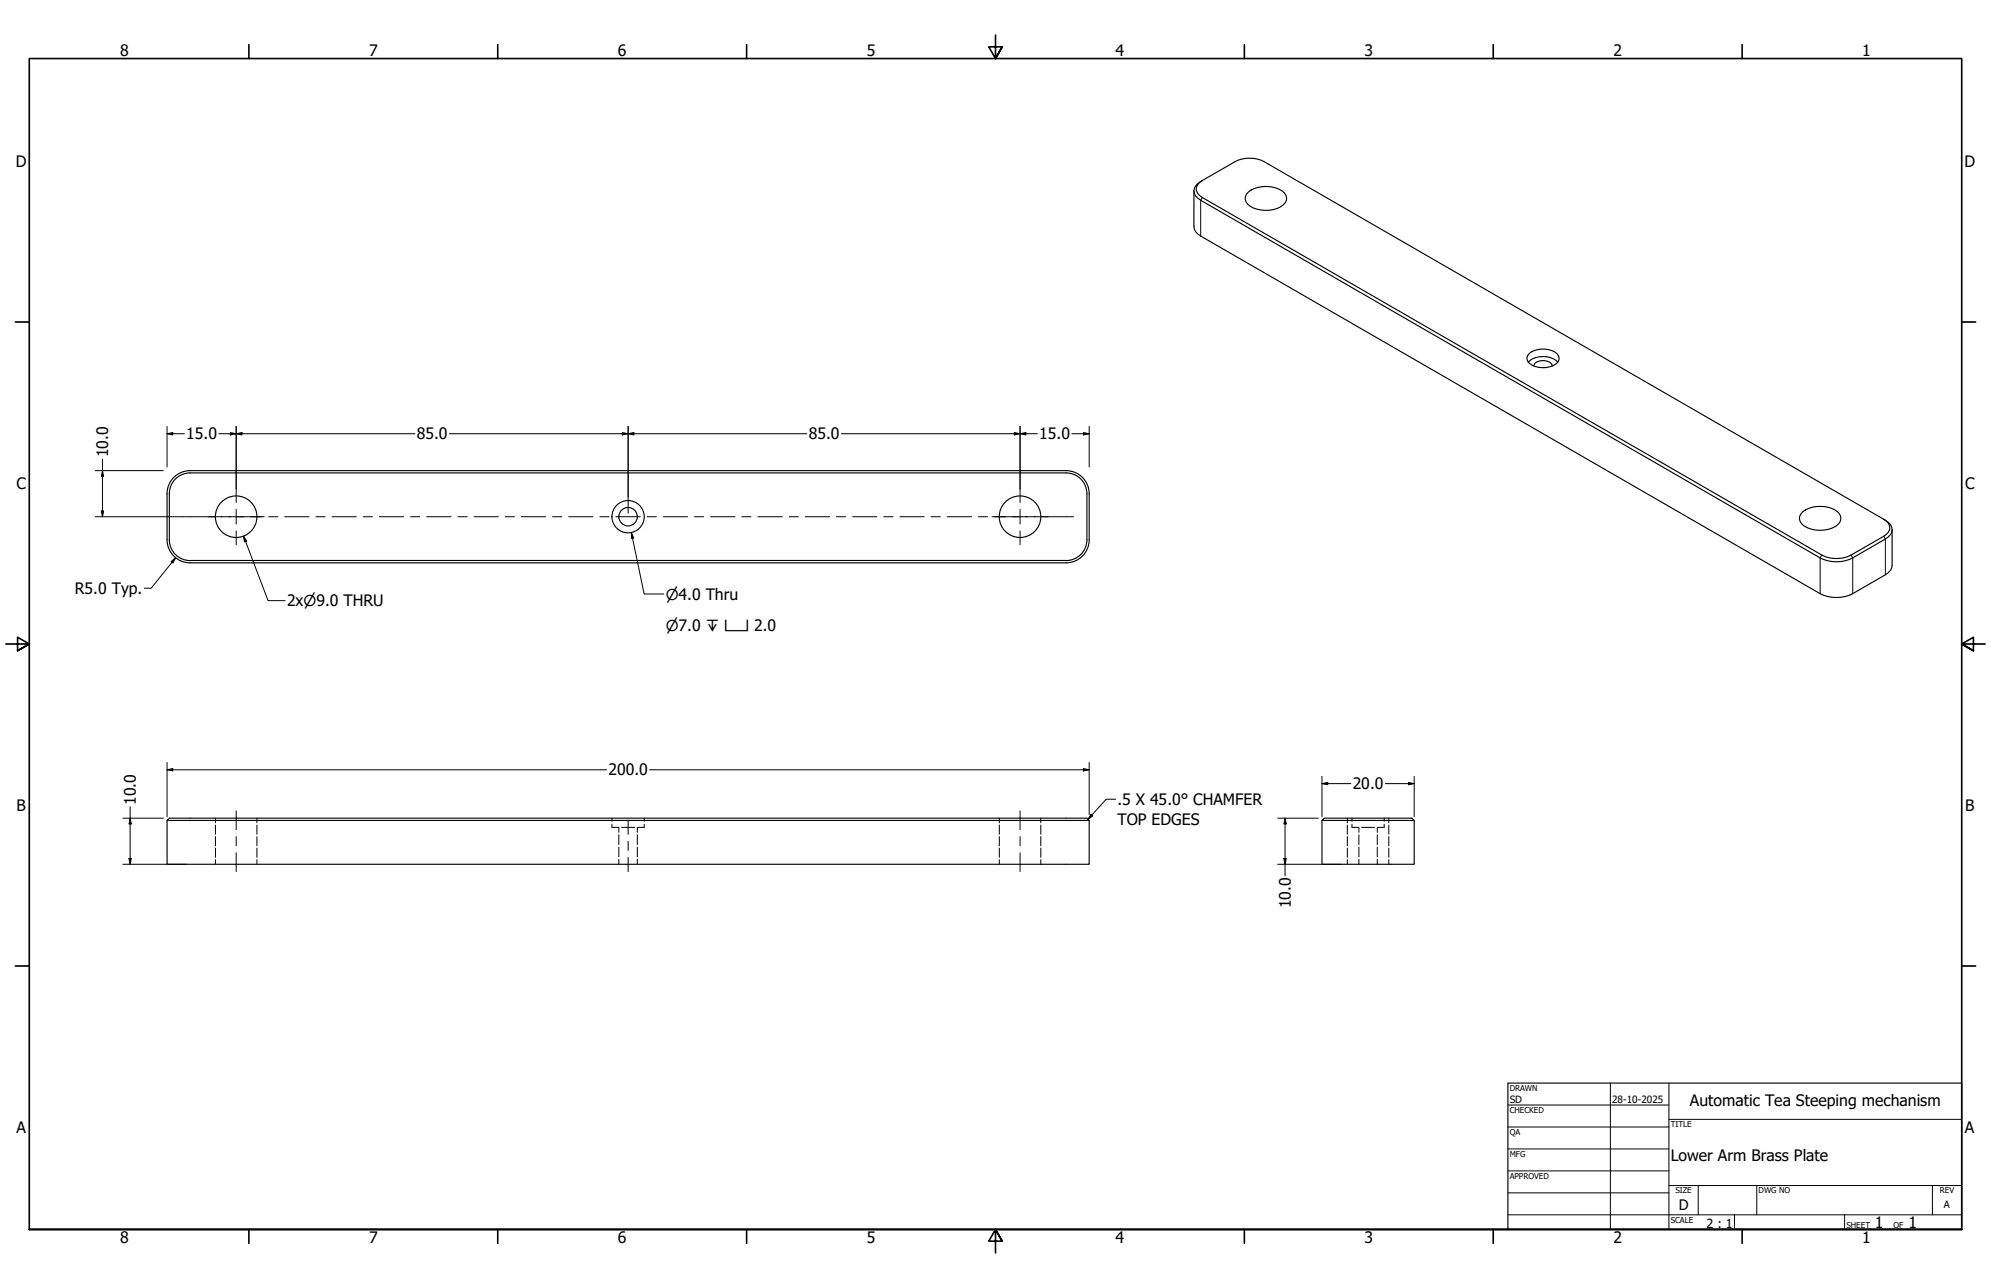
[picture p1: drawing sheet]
<svg xmlns="http://www.w3.org/2000/svg" width="864mm" height="559mm" viewBox="0 0 864 559" stroke-linecap="round" stroke-linejoin="round" font-family="sans-serif">
<!-- layer: Visible (ANSI) -->
<g fill="none" stroke="#000" stroke-width=".49">
<path d="M519.6 79.6l16.1-9.4a14 14 0 0 1 12.7 0l268.7 155.1a4.7 4.7 0 0 1 2.9 6.7l-2.2 1.9-14.2 8.1a15.6 15.6 0 0 1-14.1 0l-268.7-155.1a4.2 4.2 0 0 1-1.2-7.3zM521.5 78.3a3.9 3.9 0 0 0-2.6 3.7 3.9 3.9 0 0 0 2.6 3.7l268.7 155.1a14 14 0 0 0 12.7 0l14.2-8.1a3.9 3.9 0 0 0 2.6-3.7 3.9 3.9 0 0 0-2.6-3.7M517.9 82.8v15.5a4.9 4.9 0 0 0 2.9 4.1l268.7 155.2a15.9 15.9 0 0 0 14.1 0l14.2-8.2a4.9 4.9 0 0 0 2.9-4.1v-15.5M541.5 83.3a12.9 12.9 0 0 1 15.6 .4 3.7 3.7 0 0 1-1.7 6 13.3 13.3 0 0 1-14.3-1.3 3.4 3.4 0 0 1 .4-5.1zM662.9 157.1a9.7 9.7 0 0 1 12.8 0M663.3 153.4a10.1 10.1 0 0 1 12.2 .2 3.1 3.1 0 0 1-1.9 5 9.8 9.8 0 0 1-10.8-1.6 2.6 2.6 0 0 1 .5-3.6zM665.3 158.8a3.8 3.8 0 0 1 4.6-2.3 3.4 3.4 0 0 1 3.4 2.3M75 207.5l1.7-1.5 2.1-1.1 3.6-.7h380a10 10 0 0 1 10 10v20a10 10 0 0 1-10 10h-379.9a10 10 0 0 1-10-10v-21.3l.6-2.3zM782 222a13 13 0 0 1 15.5 .5 3.8 3.8 0 0 1-1.6 6.1 13.3 13.3 0 0 1-14.4-1.3 3.5 3.5 0 0 1 .5-5.3zM82.4 243.2h380.1M82.5 243.2a9 9 0 0 1-9.1-9v-20a9 9 0 0 1 9-9h380a9 9 0 0 1 9.1 9v20a9 9 0 0 1-9.1 9M72.5 356l.9-1h398.1l.9 1z"/>
<path d="M72.5 356v19h399.9v-19M573.4 356v19h40v-19M574.4 355h38l1 1h-40z"/>
<circle cx="102.4" cy="224.2" r="9"/>
<circle cx="272.4" cy="224.2" r="4"/>
<circle cx="272.4" cy="224.2" r="7"/>
<circle cx="442.4" cy="224.2" r="9"/>
</g>
<!-- layer: Hidden (ANSI) -->
<g fill="none" stroke="#000" stroke-width=".43">
<path d="M93.5 355v2M93.5 358v3.9M111.4 355v2M111.4 358v3.9M265.4 357.6v1.4h2.9M265.4 355v1.3M268.4 359v2.1M269.6 359h5.6M276.4 359v2.1M279.4 357.6v1.4h-2.8M279.4 355v1.3M433.5 355v2"/>
<path d="M433.5 358v3.9M451.4 355v2M451.4 358v3.9M584.4 355v2M584.4 358v3.9M586.4 357.6v1.4h2.8M586.4 355v1.3M589.4 359v2.1M590.6 359h5.6M597.4 359v2.1M600.4 357.6v1.4h-2.8M600.4 355v1.3"/>
<path d="M602.4 355v2M602.4 358v3.9M93.5 363v4M93.5 367.9v4.1M93.5 373v2M111.4 363v4M111.4 367.9v4.1M111.4 373v2M268.4 362.2v4.2M268.4 367.5v4.3M268.4 372.8v2.2M276.4 362.2v4.2"/>
<path d="M276.4 367.5v4.3M276.4 372.8v2.2M433.5 363v4M433.5 367.9v4.1M433.5 373v2M451.4 363v4M451.4 367.9v4.1M451.4 373v2M584.4 363v4M584.4 367.9v4.1M584.4 373v2M589.4 362.2v4.2"/>
<path d="M589.4 367.5v4.3M589.4 372.8v2.2M597.4 362.2v4.2M597.4 367.5v4.3M597.4 372.8v2.2M602.4 363v4M602.4 367.9v4.1M602.4 373v2"/>
</g>
<!-- layer: Visible Narrow (ANSI) -->
<path d="M521.5 85.7l-.7 1.2v15.5M817.1 232.7l.7 1.2v15.5M790.2 240.8l-.7 1.2v15.6M802.9 240.8l.7 1.2v15.6" fill="none" stroke="#000" stroke-width=".43"/>
<!-- layer: Border (ANSI) -->
<g fill="none" stroke="#000" stroke-width=".71">
<path d="M107.9 19.4v6M215.9 19.4v6M323.8 19.4v6M431.8 15.2v10.2l-2.9-5.1h5.8l-2.9 5.1 2.9-5.1M539.8 19.4v6M647.7 19.4v6M755.6 19.4v6M6.7 139.7h6M850.9 139.7h6M2.5 279.4h10.2l-5.1-2.9v5.8l5.1-2.9-5.1 2.9M861.1 279.4h-10.2l5.1-2.9v5.8l-5.1-2.9 5.1 2.9M6.7 419.1h6"/>
<path d="M850.9 419.1h6M12.7 533.4v-508h838.2v508h-838.2h838.2M107.9 533.4v6M215.9 533.4v6M323.8 533.4v6M434.7 538.5l-2.9-5.1 2.9 5.1h-5.8l2.9-5.1v10.2M539.8 533.4v6M647.7 533.4v6M755.6 533.4v6"/>
</g>
<!-- layer: Title (ANSI) -->
<g fill="none" stroke="#000" stroke-width=".43">
<path d="M654 479.4h69.9M698.5 469.9v63.5M723.9 469.9v63.5M654 488.9h69.9M654 498.5h69.9M723.9 485.6h127M654 508h69.9M654 517.5h69.9M723.9 514.3h127M736.6 514.3v12.7M762 514.3v12.7M838.2 514.3v12.7"/>
<path d="M654 527h196.9M752.3 527v6.4M800.1 527v6.4"/>
</g>
<path d="M654 469.9h196.9v63.5h-196.9z" fill="none" stroke="#000" stroke-width=".49"/>
<!-- layer: Centerline (ANSI) -->
<g fill="none" stroke="#000" stroke-width=".43">
<path d="M79.3 224.2h13.7M96 224.2h4M103 224.2h10.5M116.5 224.2h4M123.5 224.2h10.6M137 224.2h4M144 224.2h10.6M157.6 224.2h3.9M164.5 224.2h10.6M178.1 224.2h4M185.1 224.2h10.5M198.6 224.2h4"/>
<path d="M205.6 224.2h10.5M219.1 224.2h4M226.1 224.2h10.6M239.7 224.2h4M246.7 224.2h10.5M260.2 224.2h4M267.2 224.2h10.5M280.7 224.2h4M287.7 224.2h10.5M301.2 224.2h4M308.2 224.2h10.6M321.8 224.2h4"/>
<path d="M328.8 224.2h10.5M342.3 224.2h4M349.3 224.2h10.5M362.8 224.2h4M369.8 224.2h10.5M383.3 224.2h4M390.3 224.2h10.6M403.9 224.2h3.9M410.8 224.2h10.6M424.4 224.2h4M431.4 224.2h10.5M444.9 224.2h4"/>
<path d="M451.9 224.2h13.7M102.4 351.8v8.2M272.5 355.8v6.2M442.5 351.8v8.2M102.4 363v4M102.4 370v8.1M272.5 365v4M272.5 372v6.1M442.5 363v4M442.5 370v8.1"/>
</g>
<!-- layer: Center Mark (ANSI) -->
<path d="M102.4 212v6M442.5 212v6M90.3 224.2h6M99.3 224.2h6.3M102.4 221v6.4M102.4 230.4v6M108.6 224.2h6M430.3 224.2h6M439.3 224.2h6.3M442.5 221v6.4M442.5 230.4v6M448.6 224.2h6" fill="none" stroke="#000" stroke-width=".43"/>
<!-- layer: Dimension (ANSI) -->
<g fill="none" stroke="#000" stroke-width=".43">
<path d="M44.4 199.2v25M72.5 188.2l2.4-.5v1zM72.5 188.2h7.5M72.5 185v17.6M94.9 188.2h85.1M99.9 187.7l2.5 .5-2.5 .5zM102.4 188.2l2.6-.5v1zM102.4 185v27M194.9 188.2h155.1M269.9 187.7l2.6 .5-2.6 .5zM272.5 188.2l2.5-.5v1zM272.5 185v37.6"/>
<path d="M364.9 188.2h85.1M439.9 187.7l2.6 .5-2.6 .5zM442.5 188.2l2.5-.5v1zM442.5 185v27M464.9 188.2h7.5M469.9 187.7l2.5 .5-2.5 .5zM472.4 185v17.6M41.3 204.2h29.5M44.4 204.2l.5 2.5h-.9zM41.3 224.2h38M44 221.7h.9l-.5 2.5zM273.9 231l.9 2.4-.9 .2z"/>
<path d="M273.9 231l5.5 26.7h8.5M74.2 243.6l2-1.6-1.2 2.2zM76.2 242l-10.6 13.2h-3M72.5 334l2.4-.6v1.1zM72.5 330.8v23.6M72.5 334h190.6M281.8 334h190.6M469.9 333.4l2.5 .6-2.5 .5zM472.4 330.8v22.6M573.4 340l2.5-.6v1.1zM573.4 340h12.5M573.4 336.8v17.6"/>
<path d="M600.9 340h12.5M610.9 339.4l2.5 .6-2.5 .5zM613.4 336.8v17.6M53.3 355h17.5M56.4 355l.5 2.5h-.9zM56.4 350v25M554.2 355h17.6M557.4 355l.5 2.5h-1zM557.4 355v24.9M53.3 375h27.6M56 372.5h.9l-.5 2.5zM554.2 375h27.6"/>
<path d="M556.9 372.5h1l-.5 2.5z"/>
</g>
<g fill="#000">
<path d="M72.5 188.2l2.4-.5v1z" fill-rule="evenodd"/>
<path d="M99.9 187.7l2.5 .5-2.5 .5z" fill-rule="evenodd"/>
<path d="M102.4 188.2l2.6-.5v1z" fill-rule="evenodd"/>
<path d="M269.9 187.7l2.6 .5-2.6 .5z" fill-rule="evenodd"/>
<path d="M272.5 188.2l2.5-.5v1z" fill-rule="evenodd"/>
<path d="M439.9 187.7l2.6 .5-2.6 .5z" fill-rule="evenodd"/>
<path d="M442.5 188.2l2.5-.5v1z" fill-rule="evenodd"/>
<path d="M469.9 187.7l2.5 .5-2.5 .5z" fill-rule="evenodd"/>
<path d="M44.4 204.2l.5 2.5h-.9z" fill-rule="evenodd"/>
<path d="M44 221.7h.9l-.5 2.5z" fill-rule="evenodd"/>
<path d="M273.9 231l.9 2.4-.9 .2z" fill-rule="evenodd"/>
<path d="M74.2 243.6l2-1.6-1.2 2.2z" fill-rule="evenodd"/>
<path d="M72.5 334l2.4-.6v1.1z" fill-rule="evenodd"/>
<path d="M469.9 333.4l2.5 .6-2.5 .5z" fill-rule="evenodd"/>
<path d="M573.4 340l2.5-.6v1.1z" fill-rule="evenodd"/>
<path d="M56.4 355l.5 2.5h-.9z" fill-rule="evenodd"/>
<path d="M557.4 355l.5 2.5h-1z" fill-rule="evenodd"/>
<path d="M610.9 339.4l2.5 .6-2.5 .5z" fill-rule="evenodd"/>
<path d="M56 372.5h.9l-.5 2.5z" fill-rule="evenodd"/>
<path d="M556.9 372.5h1l-.5 2.5z" fill-rule="evenodd"/>
</g>
<!-- layer: Symbol (ANSI) -->
<path d="M105.6 232.6l1.4 2.2-1 .3zM105.6 232.6l10.7 28h7.4M473.3 353.3l.7 .6-2.1 1.6zM483.9 346.7h-4.1l-7.9 8.8" fill="none" stroke="#000" stroke-width=".43"/>
<g fill="#000">
<path d="M105.6 232.6l1.4 2.2-1 .3z" fill-rule="evenodd"/>
<path d="M473.3 353.3l.7 .6-2.1 1.6z" fill-rule="evenodd"/>
</g>
<g font-size="6.8">
<text x="52.1" y="24.4">8</text>
<text x="160.1" y="24.4">7</text>
<text x="268" y="24.4">6</text>
<text x="376" y="24.4">5</text>
<text x="483.9" y="24.4">4</text>
<text x="591.9" y="24.4">3</text>
<text x="699.8" y="24.4">2</text>
<text x="807.8" y="24.4">1</text>
<text x="6.8" y="72.4">D</text>
<text x="852.1" y="72.4">D</text>
<text x="80.8" y="190.7">15.0</text>
<text x="180.8" y="190.7">85.0</text>
<text x="350.8" y="190.7">85.0</text>
<text x="450.8" y="190.7">15.0</text>
<text x="47" y="198.4" transform="rotate(-90 47 198.4)">10.0</text>
<text x="7.1" y="212.1">C</text>
<text x="852.3" y="212.1">C</text>
<text x="32.5" y="257.7">R5.0 Typ.</text>
<text x="124.5" y="263.1">2x⌀9.0 THRU</text>
<text x="263.9" y="336.4">200.0</text>
<text x="586.7" y="342.5">20.0</text>
<text x="7.2" y="351.8">B</text>
<text x="58.9" y="349.2" transform="rotate(-90 58.9 349.2)">10.0</text>
<text x="484.7" y="349.2">.5 X 45.0° CHAMFER</text>
<text x="852.4" y="351.8">B</text>
<text x="484.7" y="358">TOP EDGES</text>
<text x="559.9" y="394" transform="rotate(-90 559.9 394)">10.0</text>
<text x="733" y="479.7">Automatic Tea Steeping mechanism</text>
<text x="7.1" y="491.5">A</text>
<text x="852.3" y="491.5">A</text>
<text x="724.7" y="503.6">Lower Arm Brass Plate</text>
<text x="813.3" y="532.6">1</text>
<text x="827.8" y="532.6">1</text>
<text x="52.1" y="539.4">8</text>
<text x="160.1" y="539.4">7</text>
<text x="268" y="539.4">6</text>
<text x="376" y="539.4">5</text>
<text x="483.9" y="539.4">4</text>
<text x="591.9" y="539.4">3</text>
<text x="699.8" y="539.4">2</text>
<text x="807.8" y="539.4">1</text>
</g>
<g font-size="6.5">
<text x="288.7" y="260.2">⌀4.0 Thru</text>
<text x="288.7" y="273.8">⌀7.0 ↧ ⌴ 2.0</text>
</g>
<text font-size="6.3" x="728.1" y="524.9">D</text>
<text font-size="5.5" x="740.2" y="532.6">2 : 1</text>
<g font-size="4.3">
<text x="654.8" y="478.6">SD</text>
<text x="699.3" y="478.6">28-10-2025</text>
<text x="843.2" y="524.2">A</text>
</g>
<g font-size="3.5">
<text x="654.8" y="473.2">DRAWN</text>
<text x="654.8" y="482.8">CHECKED</text>
<text x="724.7" y="488.9">TITLE</text>
<text x="654.8" y="492.3">QA</text>
<text x="654.8" y="501.8">MFG</text>
<text x="654.8" y="511.4">APPROVED</text>
<text x="726.7" y="517.7">SIZE</text>
<text x="762.8" y="517.7">DWG NO</text>
<text x="841.4" y="517.7">REV</text>
<text x="724.7" y="530.4">SCALE</text>
<text x="800.9" y="532.6">SHEET</text>
<text x="821.3" y="532.6">OF</text>
</g>
</svg>
